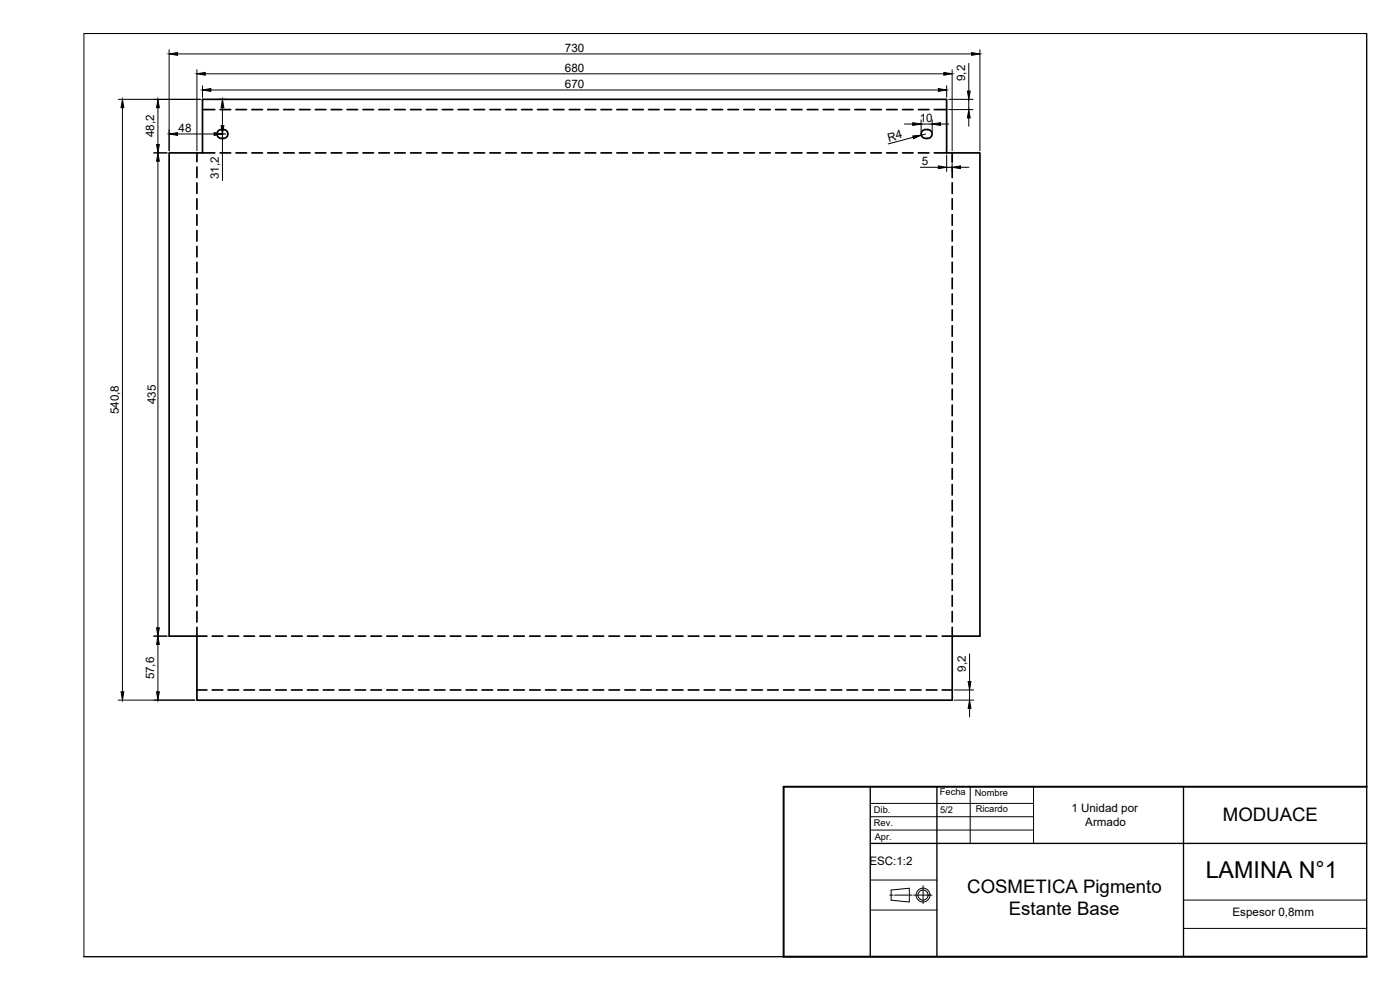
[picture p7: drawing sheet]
<svg xmlns="http://www.w3.org/2000/svg" width="420mm" height="297mm" viewBox="0 0 420 297" stroke-linecap="round" stroke-linejoin="round" font-family="sans-serif">
<!-- layer: 0 -->
<g fill="none" stroke="#000" stroke-width=".51">
<path d="M60.8 32.9h3.7M66.1 32.9h3.1M66.4 38.9a1.32 1.32 0 0 0-1.3 1.3 1.32 1.32 0 0 0 1.3 1.3M66.4 38.9a1.38 1.38 0 0 1 2 .9 1.38 1.38 0 0 1-1.3 1.7M70.8 32.9h3.2M75.6 32.9h3.2M80.3 32.9h3.2M85.1 32.9h3.2M89.9 32.9h3.1M94.6 32.9h3.2M99.4 32.9h3.2M104.2 32.9h3.1"/>
<path d="M108.9 32.9h3.2M113.7 32.9h3.2M118.4 32.9h3.2M123.2 32.9h3.2M128 32.9h3.1M132.7 32.9h3.2M137.5 32.9h3.2M142.3 32.9h3.1M147 32.9h3.2M151.8 32.9h3.2M156.5 32.9h3.2M161.3 32.9h3.2"/>
<path d="M166.1 32.9h3.1M170.8 32.9h3.2M175.6 32.9h3.2M180.4 32.9h3.1M185.1 32.9h3.2M189.9 32.9h3.2M194.6 32.9h3.2M199.4 32.9h3.2M204.2 32.9h3.1M208.9 32.9h3.2M213.7 32.9h3.2M218.5 32.9h3.1"/>
<path d="M223.2 32.9h3.2M228 32.9h3.2M232.7 32.9h3.2M237.5 32.9h3.2M242.3 32.9h3.1M247 32.9h3.2M251.8 32.9h3.2M256.6 32.9h3.1M261.3 32.9h3.2M266.1 32.9h3.2M270.8 32.9h3.2M275.6 32.9h3.2"/>
<path d="M280.4 32.9h3.7M284.1 32.9v-3.1h-223.3v16.1M284.1 32.9v13M59.1 45.9h-8.3v145h11.3M59.1 50.1v3.2M59.1 54.9v3.1M59.1 59.6v3.2M60.8 45.9h-1.7v2.6M60.8 45.9h3.7M66.1 45.9h3.1M66.4 41.5h.7M70.8 45.9h3.2"/>
<path d="M75.6 45.9h3.2M80.3 45.9h3.2M85.1 45.9h3.2M89.9 45.9h3.1M94.6 45.9h3.2M99.4 45.9h3.2M104.2 45.9h3.1M108.9 45.9h3.2M113.7 45.9h3.2M118.4 45.9h3.2M123.2 45.9h3.2M128 45.9h3.1"/>
<path d="M132.7 45.9h3.2M137.5 45.9h3.2M142.3 45.9h3.1M147 45.9h3.2M151.8 45.9h3.2M156.5 45.9h3.2M161.3 45.9h3.2M166.1 45.9h3.1M170.8 45.9h3.2M175.6 45.9h3.2M180.4 45.9h3.1M185.1 45.9h3.2"/>
<path d="M189.9 45.9h3.2M194.6 45.9h3.2M199.4 45.9h3.2M204.2 45.9h3.1M208.9 45.9h3.2M213.7 45.9h3.2M218.5 45.9h3.1M223.2 45.9h3.2M228 45.9h3.2M232.7 45.9h3.2M237.5 45.9h3.2M242.3 45.9h3.1"/>
<path d="M247 45.9h3.2M251.8 45.9h3.2M256.6 45.9h3.1M261.3 45.9h3.2M266.1 45.9h3.2M270.8 45.9h3.2M275.6 45.9h3.2M277.8 41.5a1.39 1.39 0 0 1-1.3-1.7 1.39 1.39 0 0 1 1.9-.9 1.32 1.32 0 0 1 1.3 1.3 1.32 1.32 0 0 1-1.3 1.3M277.8 41.5h.6M280.4 45.9h5.4M285.8 45.9h8.3v145h-11.3M285.8 45.9v2.6"/>
<path d="M285.8 50.1v3.2M285.8 54.9v3.1M285.8 59.6v3.2M59.1 64.4v3.2M59.1 69.2v3.1M59.1 73.9v3.2M59.1 78.7v3.2M285.8 64.4v3.2M285.8 69.2v3.1M285.8 73.9v3.2M285.8 78.7v3.2M59.1 83.4v3.2"/>
<path d="M59.1 88.2v3.2M59.1 93v3.1M59.1 97.7v3.2M285.8 83.4v3.2M285.8 88.2v3.2M285.8 93v3.1M285.8 97.7v3.2M59.1 102.5v3.2M59.1 107.3v3.1M59.1 112v3.2M59.1 116.8v3.2M285.8 102.5v3.2"/>
<path d="M285.8 107.3v3.1M285.8 112v3.2M285.8 116.8v3.2M59.1 121.5v3.2M59.1 126.3v3.2M59.1 131.1v3.1M59.1 135.8v3.2M285.8 121.5v3.2M285.8 126.3v3.2M285.8 131.1v3.1M285.8 135.8v3.2M59.1 140.6v3.2"/>
<path d="M59.1 145.4v3.1M59.1 150.1v3.2M59.1 154.9v3.2M59.1 159.6v3.2M285.8 140.6v3.2M285.8 145.4v3.1M285.8 150.1v3.2M285.8 154.9v3.2M285.8 159.6v3.2M59.1 164.4v3.2M59.1 169.2v3.1M59.1 173.9v3.2"/>
<path d="M59.1 178.7v3.2M285.8 164.4v3.2M285.8 169.2v3.1M285.8 173.9v3.2M285.8 178.7v3.2M59.1 183.5v3.1M59.1 188.2v18.8M63.7 190.9h3.2M68.5 190.9h3.1M73.2 190.9h3.2M78 190.9h3.2M82.7 190.9h3.2"/>
<path d="M87.5 190.9h3.2M92.3 190.9h3.1M97 190.9h3.2M101.8 190.9h3.2M106.6 190.9h3.1M111.3 190.9h3.2M116.1 190.9h3.2M120.8 190.9h3.2M125.6 190.9h3.2M130.4 190.9h3.1M135.1 190.9h3.2M139.9 190.9h3.2"/>
<path d="M144.7 190.9h3.1M149.4 190.9h3.2M154.2 190.9h3.2M158.9 190.9h3.2M163.7 190.9h3.2M168.5 190.9h3.1M173.2 190.9h3.2M178 190.9h3.2M182.8 190.9h3.1M187.5 190.9h3.2M192.3 190.9h3.2M197 190.9h3.2"/>
<path d="M201.8 190.9h3.2M206.6 190.9h3.1M211.3 190.9h3.2M216.1 190.9h3.2M220.9 190.9h3.1M225.6 190.9h3.2M230.4 190.9h3.2M235.1 190.9h3.2M239.9 190.9h3.2M244.7 190.9h3.1M249.4 190.9h3.2M254.2 190.9h3.2"/>
<path d="M259 190.9h3.1M263.7 190.9h3.2M268.5 190.9h3.2M273.2 190.9h3.2M278 190.9h3.2M285.8 188.2v21.9h-226.7v-3.1M285.8 183.5v3.1M59.1 207h3M63.7 207h3.2M68.5 207h3.1M73.2 207h3.2M78 207h3.2"/>
<path d="M82.7 207h3.2M87.5 207h3.2M92.3 207h3.1M97 207h3.2M101.8 207h3.2M106.6 207h3.1M111.3 207h3.2M116.1 207h3.2M120.8 207h3.2M125.6 207h3.2M130.4 207h3.1M135.1 207h3.2"/>
<path d="M139.9 207h3.2M144.7 207h3.1M149.4 207h3.2M154.2 207h3.2M158.9 207h3.2M163.7 207h3.2M168.5 207h3.1M173.2 207h3.2M178 207h3.2M182.8 207h3.1M187.5 207h3.2M192.3 207h3.2"/>
<path d="M197 207h3.2M201.8 207h3.2M206.6 207h3.1M211.3 207h3.2M216.1 207h3.2M220.9 207h3.1M225.6 207h3.2M230.4 207h3.2M235.1 207h3.2M239.9 207h3.2M244.7 207h3.1M249.4 207h3.2"/>
<path d="M254.2 207h3.2M259 207h3.1M263.7 207h3.2M268.5 207h3.2M273.2 207h3.2M278 207h3.2M282.8 207h3"/>
</g>
<g fill="none" stroke="#000" stroke-width=".3">
<path d="M25.2 10.1h385v276.9h-385zM25.2 10.1h385v276.9M50.8 14.9v30.4M53.3 16.2h238.3M290.7 19v8.3M294.1 14.9v30.4M35.5 29.8h24.6M36.7 32.3v175.3M47.4 32.3v11.1M59.1 20.9v24.4M60.8 25.7v3.5M61.6 22.1h221.7"/>
<path d="M63.3 27h218.3M65.5 29.8h2.3M66.8 32.3v5.4M66.8 39v15.2M271.4 37.2h2.5M276.4 36v3.6M276.4 37.2h3.4M279.8 36v3.6M282.3 37.2h2.5M284.1 25.7v3.5M284.7 29.8h7.3M284.7 32.9h7.3"/>
<path d="M285.8 20.9v24.4M290.7 29.8v3.1M290.7 35.4v2.5M46.1 45.9h4M47.4 48.4v140M53.3 40.2h11M65.5 40.2h2.3M274 41.2l-7.4 2M276.2 50.2h5.4M277.8 40.2l-1.3 .4M284.1 46.5v4.9M284.1 50.2h1.7"/>
<path d="M285.8 46.5v4.9M288.3 50.2h2.5M46.1 190.9h4M47.4 193.4v14.2M291 196.2v8.3M35.5 210.1h23M286.4 210.1h5.8M286.4 207h5.8M291 207v3.1M291 212.6v2.5"/>
</g>
<!-- layer: Rotulo -->
<path d="M410.2 236.1h-175v50.9h175" fill="none" stroke="#000" stroke-width=".59"/>
<g fill="none" stroke="#000" stroke-width=".3">
<path d="M291.2 236.1v17M310.2 236.1v17M261.2 241.1h49M261.2 245.1h49M261.2 249.1h49M261.2 264h20M261.2 273.1h20M267 268.6h1M267.4 267l5.5-.5v4.1l-5.5-.5zM268.4 268.6h4.2M272.9 268.6h.9M274.2 268.6h5.5"/>
<path d="M277 265.7v5.4M355.2 270.1h55M355.2 278.6h55M25.2 287h385"/>
<circle cx="277" cy="268.6" r="2.09"/>
<circle cx="277" cy="268.6" r="1.51"/>
</g>
<path d="M261.2 236.1v50.9M281.2 236.1v50.9M355.2 236.1v50.9M261.2 253.1h149" fill="none" stroke="#000" stroke-width=".4"/>
<!-- layer: 0 -->
<g fill="#000" stroke="#000" stroke-width=".3">
<path d="M50.8 16.2l2.5-.4v.8zM291.6 15.8l2.5 .4-2.5 .4zM36.7 29.8l.5 2.5h-.9zM47.4 29.8l.4 2.5h-.8zM50.8 40.2l2.5-.4v.8zM59.1 22.1l2.5-.4v.9zM60.8 27l2.5-.4v.8zM64.3 39.8l2.5 .4-2.5 .4zM66.8 29.8l.4 2.5h-.8zM66.4 37.7h.8l-.4 2.5zM273.9 36.8l2.5 .4-2.5 .4zM281.6 26.6l2.5 .4-2.5 .4z"/>
<path d="M279.8 37.2l2.5-.4v.8zM283.3 21.7l2.5 .4-2.5 .5zM290.7 32.9l.5 2.5h-.9zM290.3 27.3h.9l-.5 2.5zM47 43.4h.8l-.4 2.5zM47.4 45.9l.4 2.5h-.8zM273.9 40.8l2.6-.2-2.3 1zM281.6 49.8l2.5 .4-2.5 .4zM285.8 50.2l2.5-.4v.8zM47.4 190.9l.4 2.5h-.8zM47 188.4h.8l-.4 2.5zM36.3 207.6h.9l-.5 2.5z"/>
<path d="M47 207.6h.8l-.4 2.5zM291 210.1l.4 2.5h-.8zM290.6 204.5h.8l-.4 2.5z"/>
</g>
<text font-size="7" x="361.8" y="263.4">LAMINA N°1</text>
<g font-size="5.6">
<text x="367" y="246.3">MODUACE</text>
<text x="290.3" y="267.8">COSMETICA Pigmento</text>
<text x="302.8" y="274.4">Estante Base</text>
</g>
<g font-size="3.5">
<text x="169.5" y="15.5">730</text>
<text x="169.5" y="21.5">680</text>
<text x="169.5" y="26.3">670</text>
<text x="289.6" y="24.3" transform="rotate(-90 289.6 24.3)">9,2</text>
<text x="46.3" y="41.2" transform="rotate(-90 46.3 41.2)">48,2</text>
<text x="53.6" y="39.5">48</text>
<text x="276.1" y="36.6">10</text>
<text x="266.7" y="42.5" transform="rotate(-15 266.7 42.5)">R4</text>
<text x="65.6" y="53.7" transform="rotate(-90 65.6 53.7)">31,2</text>
<text x="276.7" y="49.5">5</text>
<text x="35.6" y="124.3" transform="rotate(-90 35.6 124.3)">540,8</text>
<text x="46.7" y="121.2" transform="rotate(-90 46.7 121.2)">435</text>
<text x="46.3" y="203.9" transform="rotate(-90 46.3 203.9)">57,6</text>
<text x="289.9" y="201.5" transform="rotate(-90 289.9 201.5)">9,2</text>
<text x="321.5" y="243.6">1 Unidad por</text>
<text x="325.7" y="247.8">Armado</text>
<text x="260.9" y="259.6">ESC:1:2</text>
<text x="369.9" y="274.7">Espesor 0,8mm</text>
</g>
<g font-size="2.8">
<text x="282.1" y="238.6">Fecha</text>
<text x="292.6" y="238.7">Nombre</text>
<text x="262.3" y="243.9">Dib.</text>
<text x="282.2" y="243.9">5/2</text>
<text x="292.9" y="243.6">Ricardo</text>
<text x="262.3" y="247.9">Rev.</text>
<text x="262.5" y="251.9">Apr.</text>
</g>
</svg>
